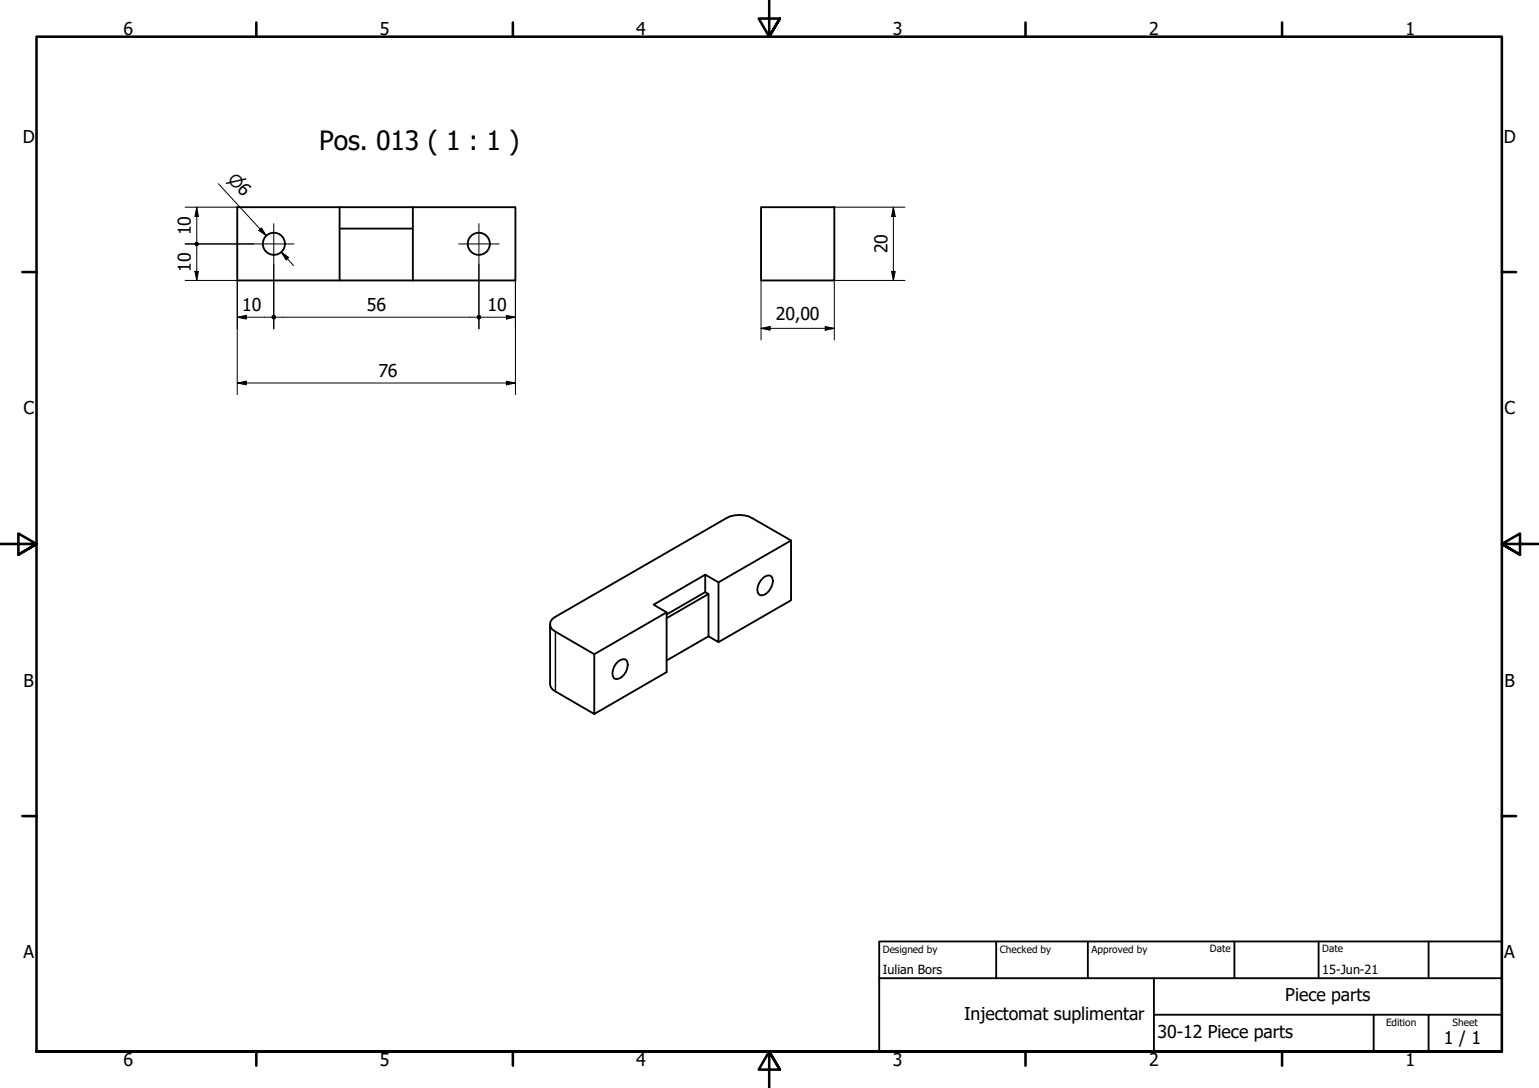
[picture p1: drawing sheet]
<svg xmlns="http://www.w3.org/2000/svg" width="420mm" height="297mm" viewBox="0 0 420 297" stroke-linecap="round" stroke-linejoin="round" font-family="sans-serif">
<!-- layer: Visible (ISO) -->
<g fill="none" stroke="#000" stroke-width=".51">
<path d="M92.7 56.6h-27.9v20h27.9M92.7 56.6h20v20M92.7 56.6v20h20M112.7 56.6h28v20h-28M207.8 56.6h20v20h-20zM92.7 62.4h20M192.5 156.9v4.8l.9 .5-11.4 6.6M196.2 159l19.8-11.4-10.6-6.1a7.4 7.4 0 0 0-7.1 0l-46.7 26.9a2.14 2.14 0 0 0-1.4 2 2.14 2.14 0 0 0 1.4 2.1l10.6 6.1 19.8-11.4M196.2 159l-3.7-2.1-14.1 8.2 3.6 2.1M196.2 159v16.3l-2.8-1.6v-11.5M208.5 157.6l1.4-.5a1.66 1.66 0 0 1 1 2.4 4 4 0 0 1-3.1 3 1.66 1.66 0 0 1-.9-2.4l.9-1.8zM216 147.6v16.3l-19.8 11.4"/>
<path d="M150.2 170.4l.1 17.1 .5 .7 .8 .6 10.6 6.1v-16.3M182 167.2v16.3l-19.8 11.4M192.5 161.7l-10.5 6.1M193.4 173.7l-11.4 6.6M168.9 180.5l1.5-.6a1.69 1.69 0 0 1 .9 2.5 3 3 0 0 1-3.7 2.8 3.8 3.8 0 0 1 1.3-4.7z"/>
<circle cx="74.8" cy="66.6" r="3"/>
<circle cx="130.7" cy="66.6" r="3"/>
</g>
<!-- layer: Visible Narrow (ISO) -->
<path d="M151.6 172.5v16.3" fill="none" stroke="#000" stroke-width=".38"/>
<!-- layer: Border (ISO) -->
<g fill="none" stroke="#000" stroke-width=".7">
<path d="M70 6.1v3.9M140 6.1v3.9M210 0v10l-2.9-4.9h5.8l-2.9 4.9 2.9-4.9M280 6.1v3.9M350 6.1v3.9M6.1 74.3h3.9M410 74.3h3.9M0 148.5h10l-5-2.8v5.7l5-2.9-5 2.9M420 148.5h-10l5-2.8v5.7l-5-2.9 5 2.9M6.1 222.8h3.9M410 222.8h3.9M10 287.1v-277.1h400v277.1h-400h400"/>
<path d="M70 287.1v3.8M140 287.1v3.8M212.9 292l-2.9-4.9 2.9 4.9h-5.8l2.9-4.9v9.9M280 287.1v3.8M350 287.1v3.8"/>
</g>
<!-- layer: Title (ISO) -->
<path d="M240 257h170v30.1h-170zM272 257v10.1M297 257v10.1M337 257v10.1M360 257v10.1M390 257v10.1M240 267.1h170M315 277h95M315 267.1v20M375 277v10.1M390 277v10.1" fill="none" stroke="#000" stroke-width=".51"/>
<!-- layer: Dimension (ISO) -->
<g fill="none" stroke="#000" stroke-width=".27">
<path d="M50.5 56.6h14.3M53.7 56.6l.5 2.5h-1zM53.7 56.6v9.4M59.6 50.2l13.1 14.2-1.7-1.9M227.8 56.6h19.3M243.9 56.6l.5 2.5h-1zM243.9 56.6v20M50.5 76.6h14.3v31.1M50.5 66.6h18.7M53.2 74.1h1l-.5 2.5zM53.7 67.2v9.4M71.4 62.2l1.3 2.2-2-1.5z"/>
<path d="M74.7 72.1v17.7M76.8 68.8l2 1.5-.7 .7zM76.8 68.8l3.3 3.7M130.7 72.1v17.7M140.7 76.6v31.1M207.8 76.6v16.2M243.4 74.1h1l-.5 2.5zM247.1 76.6h-19.3v16.2M64.8 86.6l2.4-.5v1zM64.8 86.6h9.3M75.4 86.6h54.7M131.4 86.6h9.3"/>
<path d="M138.2 86.1l2.5 .5-2.5 .5zM207.8 89.6l2.4-.5v1.1zM207.8 89.6h20M225.3 89.1l2.5 .5-2.5 .6zM64.8 104.6l2.4-.5v1zM64.8 104.6h75.9M138.2 104.1l2.5 .5-2.5 .5z"/>
</g>
<g fill="#000">
<path d="M53.7 56.6l.5 2.5h-1z" fill-rule="evenodd"/>
<path d="M243.9 56.6l.5 2.5h-1z" fill-rule="evenodd"/>
<path d="M53.2 74.1h1l-.5 2.5z" fill-rule="evenodd"/>
<path d="M71.4 62.2l1.3 2.2-2-1.5z" fill-rule="evenodd"/>
<path d="M76.8 68.8l2 1.5-.7 .7z" fill-rule="evenodd"/>
<path d="M243.4 74.1h1l-.5 2.5z" fill-rule="evenodd"/>
<path d="M64.8 86.6l2.4-.5v1z" fill-rule="evenodd"/>
<path d="M138.2 86.1l2.5 .5-2.5 .5z" fill-rule="evenodd"/>
<path d="M207.8 89.6l2.4-.5v1.1z" fill-rule="evenodd"/>
<path d="M225.3 89.1l2.5 .5-2.5 .6z" fill-rule="evenodd"/>
<path d="M64.8 104.6l2.4-.5v1z" fill-rule="evenodd"/>
<path d="M138.2 104.1l2.5 .5-2.5 .5z" fill-rule="evenodd"/>
<circle cx="53.7" cy="66.6" r=".62"/>
<circle cx="74.7" cy="86.6" r=".63"/>
<circle cx="130.7" cy="86.6" r=".63"/>
</g>
<!-- layer: Center Mark (ISO) -->
<path d="M69.2 66.6h11.1M74.7 61.1v11M125.2 66.6h11.1M130.7 61.1v11" fill="none" stroke="#000" stroke-width=".27"/>
<text font-size="7.2" x="87.1" y="41.1">Pos. 013 ( 1 : 1 )</text>
<g font-size="4.8">
<text x="33.7" y="9.6">6</text>
<text x="103.7" y="9.6">5</text>
<text x="173.7" y="9.6">4</text>
<text x="243.7" y="9.6">3</text>
<text x="313.7" y="9.6">2</text>
<text x="383.7" y="9.6">1</text>
<text x="6.2" y="38.9">D</text>
<text x="410.5" y="38.9">D</text>
<text x="52.1" y="64.2" transform="rotate(-90 52.1 64.2)">10</text>
<text x="242.3" y="69.2" transform="rotate(-90 242.3 69.2)">20</text>
<text x="52.1" y="74.2" transform="rotate(-90 52.1 74.2)">10</text>
<text x="66.1" y="85">10</text>
<text x="100.1" y="85">56</text>
<text x="133.1" y="85">10</text>
<text x="211.8" y="87.2">20,00</text>
<text x="103.3" y="103">76</text>
<text x="6.4" y="113.1">C</text>
<text x="410.7" y="113.1">C</text>
<text x="6.4" y="187.4">B</text>
<text x="410.7" y="187.4">B</text>
<text x="6.4" y="261.7">A</text>
<text x="410.7" y="261.7">A</text>
<text x="350.9" y="273.3">Piece parts</text>
<text x="263.2" y="278.4">Injectomat suplimentar</text>
<text x="316" y="283.3">30-12 Piece parts</text>
<text x="394.2" y="285">1 / 1</text>
<text x="33.7" y="290.9">6</text>
<text x="103.7" y="290.9">5</text>
<text x="173.7" y="290.9">4</text>
<text x="243.7" y="290.9">3</text>
<text x="313.7" y="290.9">2</text>
<text x="383.7" y="290.9">1</text>
</g>
<text font-size="4.6" x="61.9" y="49.1" transform="rotate(47 61.9 49.1)">⌀6</text>
<g font-size="3.4">
<text x="241" y="266">Iulian Bors</text>
<text x="361" y="266">15-Jun-21</text>
</g>
<g font-size="2.7">
<text x="241" y="260.1">Designed by</text>
<text x="273" y="260.1">Checked by</text>
<text x="298" y="260.1">Approved by</text>
<text x="330.3" y="260">Date</text>
<text x="361" y="260">Date</text>
<text x="378.4" y="280.1">Edition</text>
<text x="396.6" y="280.1">Sheet</text>
</g>
</svg>
